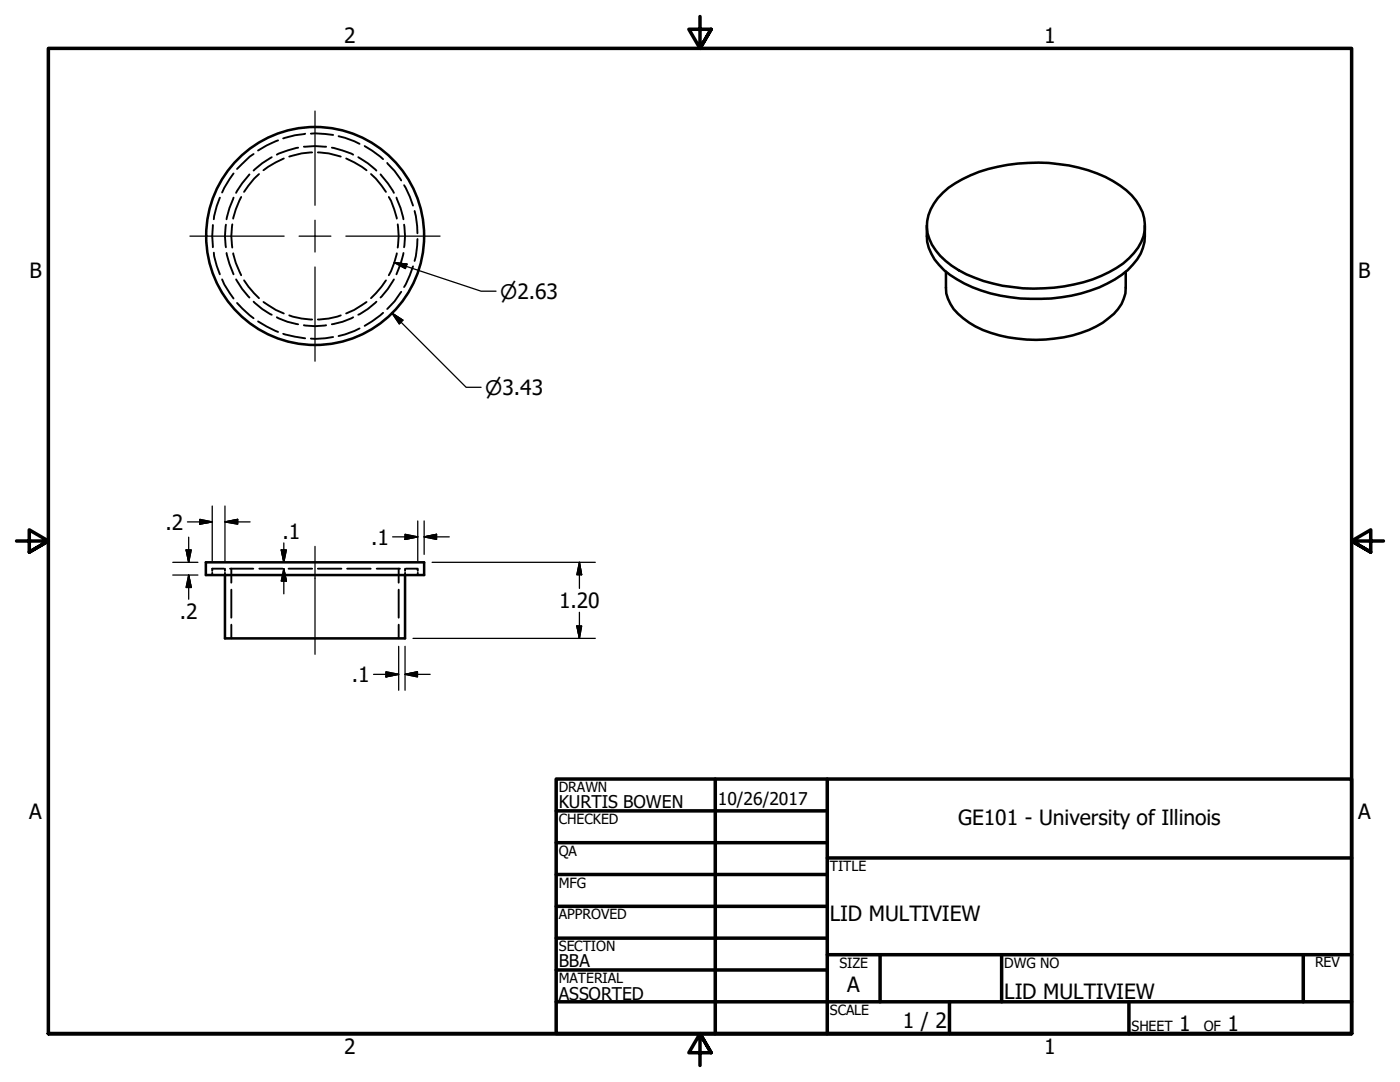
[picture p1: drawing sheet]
<svg xmlns="http://www.w3.org/2000/svg" width="279mm" height="216mm" viewBox="0 0 279 216" stroke-linecap="round" stroke-linejoin="round" font-family="sans-serif">
<!-- layer: Hidden (ANSI) -->
<g fill="none" stroke="#000" stroke-width=".38">
<path d="M43.9 39.4l-.7 1.7-.5 2.7M46.6 34.6l-1.8 2.9-.5 .9M46.6 39.4l-.8 2.1-.6 2.3M48.1 39.3a16.3 16.3 0 0 0-1.6 4.3M49.8 34.8l-1.5 1.8-1.2 1.9M50.6 30.7l-.8 .5-2.5 2.5M51.7 34.7l-1 .9-2 2.7M54.2 31.4a16 16 0 0 0-3.6 2.6M55.5 28l-2.3 1-1.7 1M56.6 31.6l-1.5 .8-2.5 1.6M59.5 29.5l-2.2 .5-2.1 .9M60.6 29.3l2.3-.2 2.2 .2"/>
<path d="M60.9 26.7l-2 .3-2.4 .6M62 26.7l.9-.1 3.6 .3M62.3 30.4a14.6 14.6 0 0 0-4.6 .8M63.4 30.4a13.8 13.8 0 0 1 4.6 .8M66.2 29.5l2.2 .5 2.1 .9M67.6 27.2l1.2 .3 3 1.2M69.1 31.6l1.6 .8 2.5 1.6M71.5 31.4a16 16 0 0 1 3.6 2.6M72.8 29.1l1.4 .9 2.3 1.8M74 34.7l1 .9 2 2.7M75.9 34.8l1.5 1.8 1.2 1.9M77.3 32.5l1.4 1.6 1.4 1.9"/>
<path d="M77.6 39.3a16.3 16.3 0 0 1 1.6 4.3M79.1 39.4l.8 2.1 .6 2.3M80.6 37l1.2 2.2 .6 1.8M42.5 44.9l-.1 2.2 .1 2.2M42.7 50.4l.5 2.6 .7 1.7M44.3 55.8l.5 1 1.8 2.8M45.1 44.8a13.4 13.4 0 0 0 0 4.5M45.2 50.5l.6 2.1 .8 2.1M46.4 44.8a14.2 14.2 0 0 0 0 4.6M46.5 50.5a15.5 15.5 0 0 0 1.6 4.4M47.1 55.8a16 16 0 0 0 2.7 3.6M48.7 55.9l.9 1.3 2.1 2.3"/>
<path d="M77 55.9l-.9 1.3-2.1 2.3M78.6 55.8a16 16 0 0 1-2.7 3.6M79.2 50.5a15.5 15.5 0 0 1-1.6 4.4M79.4 44.8a14.2 14.2 0 0 1 0 4.6M80.1 58.2a14.5 14.5 0 0 1-2.8 3.5M80.5 50.5l-.6 2.1-.8 2.1M80.6 44.8a13.4 13.4 0 0 1 0 4.5M82.4 53.1l-.6 1.8-1.2 2.4M82.7 42.1l.5 3 .1 1.4M83.3 47.7l-.3 3.4-.3 1M47.3 60.5l1.1 1.1 2.2 1.9M50.6 60.2a13.6 13.6 0 0 0 3.6 2.6"/>
<path d="M51.5 64.1l1.7 1.1 2.3 1M52.6 60.3l2.5 1.5 1.5 .7M55.2 63.3a13.2 13.2 0 0 0 4.3 1.4M56.5 66.6l4.4 .9M57.7 62.9a14.6 14.6 0 0 0 4.6 .9M60.6 64.9a13.1 13.1 0 0 0 4.5 0M66.5 67.2l-1.6 .3-2.9 .1M68 62.9a13.8 13.8 0 0 1-4.6 .9M70.5 63.3a13.2 13.2 0 0 1-4.3 1.4M71.8 65.5l-3 1.2-1.2 .4M73.2 60.3l-2.5 1.5-1.6 .7M75.1 60.2a13.6 13.6 0 0 1-3.6 2.6"/>
<path d="M76.5 62.4l-2.3 1.7-1.4 .9M42.4 114.3v.4M44.7 113.5h-2.3v.4M44.9 113.5v.4M44.9 114.3v.4M45.9 113.5h4.6M46.2 113.5v2.8M46.2 117.7v5.6M51.8 113.5h4.7M57.6 113.5h4.7M63.4 113.5h4.7M69.3 113.5h4.7"/>
<path d="M75.2 113.5h4.6M79.6 113.5v2.8M79.6 117.7v5.6M80.8 113.5v.4M80.8 114.3v.4M81 113.5h2.4v.4M83.4 114.3v.4M46.2 124.7v2.7M79.6 124.7v2.7"/>
</g>
<!-- layer: Visible (ANSI) -->
<g fill="none" stroke="#000" stroke-width=".51">
<path d="M188.2 38.5a24.8 24.8 0 0 1 12.9-5.6 35.4 35.4 0 0 1 19.5 2.4 14.2 14.2 0 0 1 7.4 7.1 8.2 8.2 0 0 1-2.7 9.2 24.8 24.8 0 0 1-13 5.6 35.6 35.6 0 0 1-19.5-2.5 14.4 14.4 0 0 1-7.3-7 8.4 8.4 0 0 1 2.7-9.2zM185 45a10.2 10.2 0 0 0 4.6 9.9 29.7 29.7 0 0 0 18.2 4.7 27.7 27.7 0 0 0 17.2-5.7 9.6 9.6 0 0 0 3.5-8.9M188.8 54.2v3.2a7.9 7.9 0 0 0 3.4 6.1 22.5 22.5 0 0 0 12.7 4.3 26.6 26.6 0 0 0 15.2-3.4 10.1 10.1 0 0 0 4.2-4.8l.3-1.1 .1-4.3M41.1 112.2h43.5v2.5h-43.5zM44.9 114.7v12.7h35.9v-12.7"/>
<circle cx="62.9" cy="47.1" r="21.8"/>
</g>
<!-- layer: Border (ANSI) -->
<g fill="none" stroke="#000" stroke-width=".7">
<path d="M139.7 3.3v6.4l-2.2-3.9h4.4l-2.2 3.9 2.2-3.9M3.3 107.9h6.4l-3.9-2.2v4.5l3.9-2.3-3.9 2.3M276.1 107.9h-6.4l3.9-2.2v4.5l-3.9-2.3 3.9 2.3M111 155.4h158.7v50.8h-158.7zM142.7 155.4v50.8M165.1 155.4v50.8M111 161.8h54.1M111 168.1h54.1M111 174.5h54.1M165.1 171.2h104.6M111 180.8h54.1M111 187.2h54.1"/>
<path d="M111 193.5h54.1M111 199.9h158.7M165.1 190.5h104.6M175.6 190.5v9.4M189.5 199.9v6.3M199.9 190.5v9.4M225.3 199.9v6.3M260.1 190.5v9.4M9.7 206.2v-196.5h260v196.5h-260h260M141.9 210.1l-2.2-3.9 2.2 3.9h-4.4l2.2-3.9v6.4"/>
</g>
<!-- layer: Dimension (ANSI) -->
<g fill="none" stroke="#000" stroke-width=".25">
<path d="M78.7 52.4l2.5 .3-.3 .9zM78.7 52.4l17.3 5.7h3M78.2 62.5l2.2 1.4-.7 .7zM78.2 62.5l14.8 14.8h3M34.5 112.2h5M34.5 114.7h5M37.1 109.7h1.1l-.5 2.5zM37.4 104.1h5M37.7 114.7l.5 2.5h-1.1zM37.7 107.2v5M37.7 114.7v4.9M39.9 103.6l2.5 .5-2.5 .5z"/>
<path d="M42.4 101v10.9M44.9 104.1l2.5-.5v1zM44.9 104.1h5M44.9 101v10.9M56.1 109.7h1l-.5 2.5zM56.6 113.5l.5 2.5h-1zM56.6 108.3v3.9M56.6 113.5v5M78.4 107.1h5M80.8 106.6l2.6 .5-2.6 .5zM83.4 103.9v8M84.6 107.1l2.5-.5v1z"/>
<path d="M84.6 107.1h5.1M84.6 103.9v6.7M86.2 112.2h32.6M115.6 112.2l.5 2.5h-1zM115.6 112.2v5.2M74.5 134.6h5.1M77 134l2.6 .6-2.6 .5zM79.6 129v8.7M80.8 134.6l2.5-.6v1.1zM80.8 134.6h5.1M80.8 129v8.7M82.4 127.4h36.4"/>
<path d="M115.1 124.9h1l-.5 2.5zM115.6 122.2v5.2"/>
</g>
<g fill="#000" stroke="#000" stroke-width=".25">
<path d="M78.7 52.4l2.5 .3zM78.7 52.4l2.5 .3-.3 .9zM78.2 62.5l2.2 1.4zM78.2 62.5l2.2 1.4-.7 .7zM37.1 109.7l.6 2.5zM37.1 109.7h1.1l-.5 2.5zM37.7 114.7l.5 2.5zM37.7 114.7l.5 2.5h-1.1zM39.9 104.6l2.5-.5zM39.9 103.6l2.5 .5-2.5 .5zM44.9 104.1l2.5-.5zM44.9 104.1l2.5-.5v1z"/>
<path d="M56.1 109.7l.5 2.5zM56.1 109.7h1l-.5 2.5zM56.6 113.5l.5 2.5zM56.6 113.5l.5 2.5h-1zM80.8 107.6l2.6-.5zM80.8 106.6l2.6 .5-2.6 .5zM84.6 107.1l2.5-.5zM84.6 107.1l2.5-.5v1zM115.6 112.2l.5 2.5zM115.6 112.2l.5 2.5h-1zM77 135.1l2.6-.5zM77 134l2.6 .6-2.6 .5z"/>
<path d="M80.8 134.6l2.5-.6zM80.8 134.6l2.5-.6v1.1zM115.1 124.9l.5 2.5zM115.1 124.9h1l-.5 2.5z"/>
</g>
<!-- layer: Center Mark (ANSI) -->
<path d="M62.9 22.2v18.8M37.9 47.1h18.8M59.7 47.1h6.3M62.9 43.9v6.4M62.9 53.3v18.8M69 47.1h18.8" fill="none" stroke="#000" stroke-width=".25"/>
<!-- layer: Centerline (ANSI) -->
<path d="M62.9 109v21.6" fill="none" stroke="#000" stroke-width=".25"/>
<g font-size="4.2">
<text x="68.7" y="8.6">2</text>
<text x="208.4" y="8.6">1</text>
<text x="5.9" y="55.5">B</text>
<text x="271.1" y="55.5">B</text>
<text x="33" y="105.7">.2</text>
<text x="56.4" y="107.5">.1</text>
<text x="74" y="108.6">.1</text>
<text x="35.9" y="123.5">.2</text>
<text x="111.6" y="121.3">1.20</text>
<text x="70.2" y="136.1">.1</text>
<text x="5.8" y="163.4">A</text>
<text x="191.2" y="164.5">GE101 - University of Illinois</text>
<text x="271" y="163.4">A</text>
<text x="165.6" y="183.8">LID MULTIVIEW</text>
<text x="169.1" y="198">A</text>
<text x="200.4" y="199.3">LID MULTIVIEW</text>
<text x="180.1" y="205.1">1 / 2</text>
<text x="235.3" y="205.7">1</text>
<text x="245" y="205.7">1</text>
<text x="68.7" y="210.3">2</text>
<text x="208.4" y="210.3">1</text>
</g>
<g font-size="4">
<text x="99.8" y="59.6">⌀2.63</text>
<text x="96.8" y="78.7">⌀3.43</text>
</g>
<g font-size="3.5">
<text x="111.5" y="161.2">KURTIS BOWEN</text>
<text x="143.3" y="160.7">10/26/2017</text>
<text x="111.5" y="193">BBA</text>
<text x="111.5" y="199.5">ASSORTED</text>
</g>
<g font-size="2.8">
<text x="111.5" y="158">DRAWN</text>
<text x="111.5" y="164.4">CHECKED</text>
<text x="111.5" y="170.8">QA</text>
<text x="165.6" y="173.7">TITLE</text>
<text x="111.5" y="177.1">MFG</text>
<text x="111.5" y="183.5">APPROVED</text>
<text x="111.5" y="189.7">SECTION</text>
<text x="111.5" y="196.2">MATERIAL</text>
<text x="167.5" y="193.1">SIZE</text>
<text x="200.4" y="193.1">DWG NO</text>
<text x="262.4" y="193">REV</text>
<text x="165.6" y="202.5">SCALE</text>
<text x="225.8" y="205.7">SHEET</text>
<text x="240.2" y="205.7">OF</text>
</g>
</svg>
